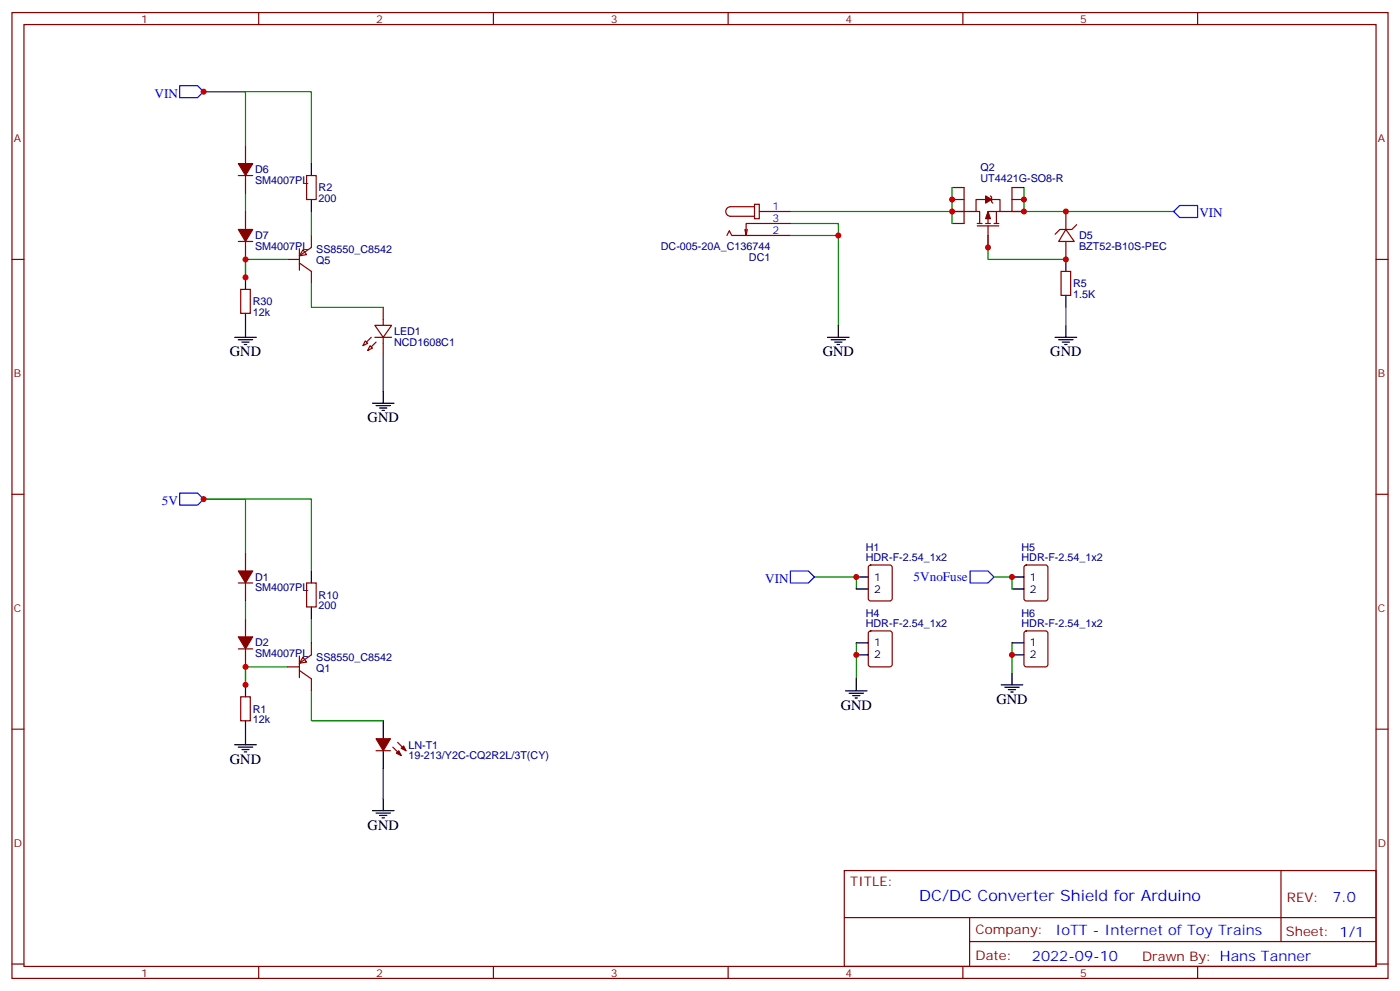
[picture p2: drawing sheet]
<svg xmlns="http://www.w3.org/2000/svg" width="412mm" height="292mm" viewBox="0 0 412 292" stroke-linecap="round" stroke-linejoin="round" font-family="sans-serif">
<g fill="none" stroke="#870000" stroke-width=".35">
<path d="M3.5 3.7h405.4v284.3h-405.4zM7.1 7.2h398.2v277.3h-398.2zM76.2 3.7v3.5M145.3 3.7v3.5M214.5 3.7v3.5M283.6 3.7v3.5M352.8 3.7v3.5M70.2 51.7h4.2M72.3 42.9v5.3M72.3 51.7v5.3M90.3 51.7h2.8v7h-2.8zM280.5 55.2h3.5v7.1h-3.5"/>
<path d="M280.5 58.7h3.5M290.3 58.7h-2.8v3.6h1.1v3.5M291.7 57.7l.4 .3v1.4l.4 .4M292.1 58.7h2.5v3.6h-3.6v3.5M298.1 58.7h3.5M301.6 55.2h-3.5v7.1h-3.5M3.5 76.4h3.6M70.2 71.1h4.2M72.3 62.3v5.3M72.3 71.1v5.3M84.7 76.4h3.5M88.2 73.2v6.4"/>
<path d="M88.2 77.4l3.5 2.5v3.5M89.3 73.6l1 1.4-2.1 .3zM91.7 69.3v3.5l-3.5 2.5M214.1 69.3l.7-1.4 .7 1.4h17.3M220.1 67.6l-.3 1.7M222.2 60.1h1.5v4.3h-1.5zM222.2 60.9h-7a1.41 1.41 0 0 0-1.4 1.4 1.41 1.41 0 0 0 1.4 1.4h7M223.7 62.3h9.1M232.8 65.8h-13v3.5l-.4-1.7M287.5 62.3h-3.5v3.5h-3.5M287.9 66.5h6.3M287.9 65.8h1.4"/>
<path d="M290.3 65.8h1.4M291 66.5v6.3M292.8 65.8h1.4M293.5 62.3v3.5M298.1 62.3h3.5M312.6 79.9h2.8v7.1h-2.8zM314 67.6l2.4 3.5h-4.5zM314 62.3v5.3M314 71.1v5.3M317.1 66.1l-1.4 1.5h-3.5l-1.4 1.4M405.3 76.4h3.6M70.9 85.2h2.8v7.1h-2.8z"/>
<path d="M110.4 95.8h5l-2.5 3.5zM110.4 99.3h5M112.9 90.5v5.3M112.9 99.3v5.3M107.6 100.4l.7 .7-1.4 .7zM109 101.8l.7 .7-1.4 .7zM3.5 145.5h3.6M405.3 145.5h3.6M70.2 171.6h4.2M72.3 162.8v5.3M72.3 171.6v5.3M90.3 171.6h2.8v7.1h-2.8z"/>
<path d="M256 166.5l.5-.2h5.6l.7 .5v9.4l-.4 .7h-5.9l-.7-.4v-9.5zM301.9 166.5l.4-.2h5.7l.6 .5 .1 9.4-.5 .7h-5.9l-.6-.4-.1-9.5zM70.2 191h4.2M72.3 182.2v5.3M72.3 191v5.3M84.7 196.3h3.5M88.2 193.1v6.4M88.2 197.4l3.5 2.4v3.6M89.3 193.5l1 1.4-2.1 .4zM91.7 189.3v3.5l-3.5 2.5M256 185.9l.5-.2h5.6l.7 .5v9.4l-.4 .7h-5.9l-.7-.4v-9.5zM301.9 185.9l.4-.2h5.7l.6 .5 .1 9.4-.5 .7h-5.9l-.6-.4-.1-9.5z"/>
<path d="M3.5 214.7h3.6M70.9 205.1h2.8v7.1h-2.8zM115.7 220l2.5 2.4M117.1 218.5l2.5 2.5M405.3 214.7h3.6M110.8 221h4.2M248.7 256.3h156.6v28.2h-156.6zM377.3 256.3v20.9M248.7 270.1h156.5M285.6 277.2h119.6M285.6 270.1v14.2M3.5 283.8h3.6"/>
<path d="M76.2 284.5v3.5M145.3 284.5v3.5M214.5 284.5v3.5M283.6 284.5v3.5M352.8 284.5v3.5M405.3 283.8h3.6"/>
</g>
<g fill="none" stroke="#008700" stroke-width=".35">
<path d="M72.3 42.9v-15.9h-12.3h31.7v21.2M72.3 57v5.3M280.5 55.2v10.6M301.6 55.2v7.1M72.3 76.4v5.3v-5.3h12.4M91.7 62.3v7M232.8 65.8h14.1v30M232.8 69.3h14.1M232.8 62.3h51.2M291 69.3v7.1h23M298.1 62.3h47.6M91.7 83.4v7.1h21.2"/>
<path d="M314 90.5v5.3M112.9 104.6v10.6M72.3 162.8v-15.9h-12.3h31.7v21.2M72.3 176.9v5.3M239.9 169.9h12.3v3.5M292.8 169.9h5.3v3.5M72.3 196.3v5.3v-5.3h12.4M91.7 182.2v7.1M252.2 189.3v10.5M298.1 189.3v8.8M91.7 203.4v8.8h21.2M112.9 226.3v8.8"/>
</g>
<path d="M52.9 25.2h5.3l1.8 1.8-1.8 1.8h-5.3zM347.5 60.5h5.3v3.5h-5.3l-1.8-1.7zM52.9 145.2h5.3l1.8 1.7-1.8 1.8h-5.3zM232.8 168.1h5.3l1.8 1.8-1.8 1.7h-5.3zM285.8 168.1h5.2l1.8 1.8-1.8 1.7h-5.2z" fill="none" stroke="#00f" stroke-width=".35"/>
<g fill="none" stroke="#000" stroke-width=".35">
<path d="M91.7 48.2v3.5M91.7 58.7v3.6M314 76.4v3.5M69.1 99.3h6.4M72.3 81.7v3.5M72.3 92.3v7M243.8 99.3h6.3M246.9 95.8v3.5M310.8 99.3h6.3M314 87v3.5M314 95.8v3.5M70.2 100h4.2"/>
<path d="M71.3 100.7h2.1M72 101.4h.7M109.7 118.7h6.4M110.8 119.4h4.2M112.9 115.2v3.5M244.8 100h4.3M245.9 100.7h2.1M246.6 101.4h.7M311.9 100h4.2M312.9 100.7h2.1M313.6 101.4h.7M111.8 120.1h2.1"/>
<path d="M112.5 120.8h.7M91.7 168.1v3.5M91.7 178.7v3.5M252.2 169.9h3.6M252.2 173.4h3.6M298.1 169.9h3.5M298.1 173.4h3.5M252.2 199.8v3.6M252.2 189.3h3.6M252.2 192.8h3.6M298.1 198.1v3.5M298.1 189.3h3.5"/>
<path d="M298.1 192.8h3.5M69.1 219.3h6.4M70.2 220h4.2M72.3 201.6v3.5M72.3 212.2v7.1M112.9 212.2v5.3M249.1 203.4h6.3M250.1 204.1h4.3M251.2 204.8h2.1M251.9 205.5h.7M294.9 201.6h6.4M296 202.3h4.2"/>
<path d="M297 203h2.2M297.7 203.7h.7M71.3 220.7h2.1M72 221.4h.7M109.7 238.7h6.4M110.8 239.4h4.2M112.9 221v5.3M112.9 235.1v3.6M111.8 240.1h2.1M112.5 240.8h.7"/>
</g>
<g fill="#870000" stroke="#870000" stroke-width=".35">
<path d="M70.2 67.6h4.2l-2.1 3.5z"/>
<path d="M70.2 48.2h4.2l-2.1 3.5z"/>
<path d="M291 62.3l.7 2.1h-1.4z"/>
<path d="M290.3 57.7l1.8 1-1.8 1.1z"/>
<path d="M70.2 168.1h4.2l-2.1 3.5z"/>
<path d="M70.2 187.5h4.2l-2.1 3.5z"/>
<path d="M110.8 217.5h4.2l-2.1 3.5z"/>
<path d="M116.8 221.7l.7-.7 .7 1.4z"/>
<path d="M118.2 220.3l.7-.7 .7 1.4z"/>
<path d="M109.4 99.3l-1.5 1.4z"/>
<path d="M109.4 102.1l1.4-1.4z"/>
</g>
<g fill="#c00">
<circle cx="72.3" cy="76.4" r=".88"/>
<circle cx="72.3" cy="81.7" r=".88"/>
<circle cx="280.5" cy="62.3" r=".88"/>
<circle cx="291" cy="72.8" r=".88"/>
<circle cx="301.6" cy="62.3" r=".88"/>
<circle cx="280.5" cy="58.7" r=".88"/>
<circle cx="301.6" cy="58.7" r=".88"/>
<circle cx="252.2" cy="169.9" r=".88"/>
<circle cx="252.2" cy="192.8" r=".88"/>
<circle cx="60" cy="27" r=".88"/>
<circle cx="72.3" cy="201.6" r=".88"/>
<circle cx="72.3" cy="196.3" r=".88"/>
<circle cx="60" cy="146.9" r=".88"/>
<circle cx="298.1" cy="169.9" r=".88"/>
<circle cx="246.9" cy="69.3" r=".88"/>
<circle cx="298.1" cy="192.8" r=".88"/>
<circle cx="314" cy="76.4" r=".88"/>
<circle cx="314" cy="62.3" r=".88"/>
</g>
<text font-size="4.6" fill="#00f" x="270.8" y="265.3">DC/DC Converter Shield for Arduino</text>
<g font-size="4.2">
<text x="67.7" y="105">GND</text>
<text x="242.4" y="105">GND</text>
<text x="309.4" y="105">GND</text>
<text x="108.3" y="124.4">GND</text>
<text x="247.6" y="209">GND</text>
<text x="293.5" y="207.3">GND</text>
<text x="67.7" y="224.9">GND</text>
<text x="108.3" y="244.3">GND</text>
</g>
<g font-size="4.2" fill="#00f">
<text x="392.5" y="265.6">7.0</text>
<text x="310.9" y="275.1">IoTT - Internet of Toy Trains</text>
<text x="304" y="282.9">2022-09-10</text>
</g>
<g font-size="3.9" fill="#00f">
<text x="45.5" y="28.8">VIN</text>
<text x="353.3" y="64">VIN</text>
<text x="47.7" y="148.7">5V</text>
<text x="225.4" y="171.6">VIN</text>
<text x="269.1" y="171.1">5VnoFuse</text>
</g>
<g font-size="3.9" fill="#800">
<text x="250.5" y="260.9">TITLE:</text>
<text x="379.1" y="265.6">REV:</text>
<text x="287.4" y="275.1">Company:</text>
<text x="378.7" y="275.7">Sheet: 1/1</text>
<text x="287.4" y="282.8">Date:</text>
<text x="336.4" y="282.8">Drawn By: Hans Tanner</text>
</g>
<g font-size="3.2" fill="#800">
<text x="41.6" y="6.7">1</text>
<text x="110.8" y="6.7">2</text>
<text x="179.9" y="6.7">3</text>
<text x="249.1" y="6.7">4</text>
<text x="318.2" y="6.7">5</text>
<text x="4.1" y="41.8">A</text>
<text x="405.9" y="41.8">A</text>
<text x="4.1" y="110.9">B</text>
<text x="405.9" y="110.9">B</text>
<text x="4.1" y="180.1">C</text>
<text x="405.9" y="180.1">C</text>
<text x="4.1" y="249.2">D</text>
<text x="405.9" y="249.2">D</text>
<text x="41.6" y="287.5">1</text>
<text x="110.8" y="287.5">2</text>
<text x="179.9" y="287.5">3</text>
<text x="249.1" y="287.5">4</text>
<text x="318.2" y="287.5">5</text>
</g>
<g font-size="3.2" fill="#000080">
<text x="75.1" y="51">D6</text>
<text x="288.8" y="53.4">UT4421G-SO8-R</text>
<text x="288.8" y="50.3">Q2</text>
<text x="75.1" y="54.2">SM4007PL</text>
<text x="93.8" y="59.4">200</text>
<text x="93.8" y="56.3">R2</text>
<text x="75.1" y="70.4">D7</text>
<text x="317.9" y="70.4">D5</text>
<text x="75.1" y="73.6">SM4007PL</text>
<text x="93.1" y="74.6">SS8550_C8542</text>
<text x="93.1" y="77.8">Q5</text>
<text x="194.7" y="73.6">DC-005-20A_C136744</text>
<text x="220.6" y="76.7">DC1</text>
<text x="317.9" y="73.6">BZT52-B10S-PEC</text>
<text x="74.4" y="89.8">R30</text>
<text x="316.1" y="87.7">1.5K</text>
<text x="316.1" y="84.5">R5</text>
<text x="74.4" y="93">12k</text>
<text x="116.1" y="101.8">NCD1608C1</text>
<text x="116.1" y="98.7">LED1</text>
<text x="255" y="165.3">HDR-F-2.54_1x2</text>
<text x="255" y="162.2">H1</text>
<text x="300.9" y="165.3">HDR-F-2.54_1x2</text>
<text x="300.9" y="162.2">H5</text>
<text x="75.1" y="170.9">D1</text>
<text x="75.1" y="174.1">SM4007PL</text>
<text x="93.8" y="179.4">200</text>
<text x="93.8" y="176.3">R10</text>
<text x="255" y="184.7">HDR-F-2.54_1x2</text>
<text x="255" y="181.6">H4</text>
<text x="300.9" y="184.7">HDR-F-2.54_1x2</text>
<text x="300.9" y="181.6">H6</text>
<text x="75.1" y="190.3">D2</text>
<text x="75.1" y="193.5">SM4007PL</text>
<text x="93.1" y="194.6">SS8550_C8542</text>
<text x="93.1" y="197.7">Q1</text>
<text x="74.4" y="209.8">R1</text>
<text x="74.4" y="212.9">12k</text>
<text x="120.3" y="220.4">LN-T1</text>
<text x="120.3" y="223.5">19-213/Y2C-CQ2R2L/3T(CY)</text>
</g>
<g font-size="3.2" fill="#00f">
<text x="227.5" y="61.9">1</text>
<text x="227.5" y="65.4">3</text>
<text x="227.5" y="69">2</text>
</g>
<g font-size="3.2">
<text x="257.5" y="170.9">1</text>
<text x="303.4" y="170.9">1</text>
<text x="257.5" y="174.4">2</text>
<text x="303.4" y="174.4">2</text>
<text x="257.5" y="190.3">1</text>
<text x="303.4" y="190.3">1</text>
<text x="257.5" y="193.9">2</text>
<text x="303.4" y="193.9">2</text>
</g>
</svg>
